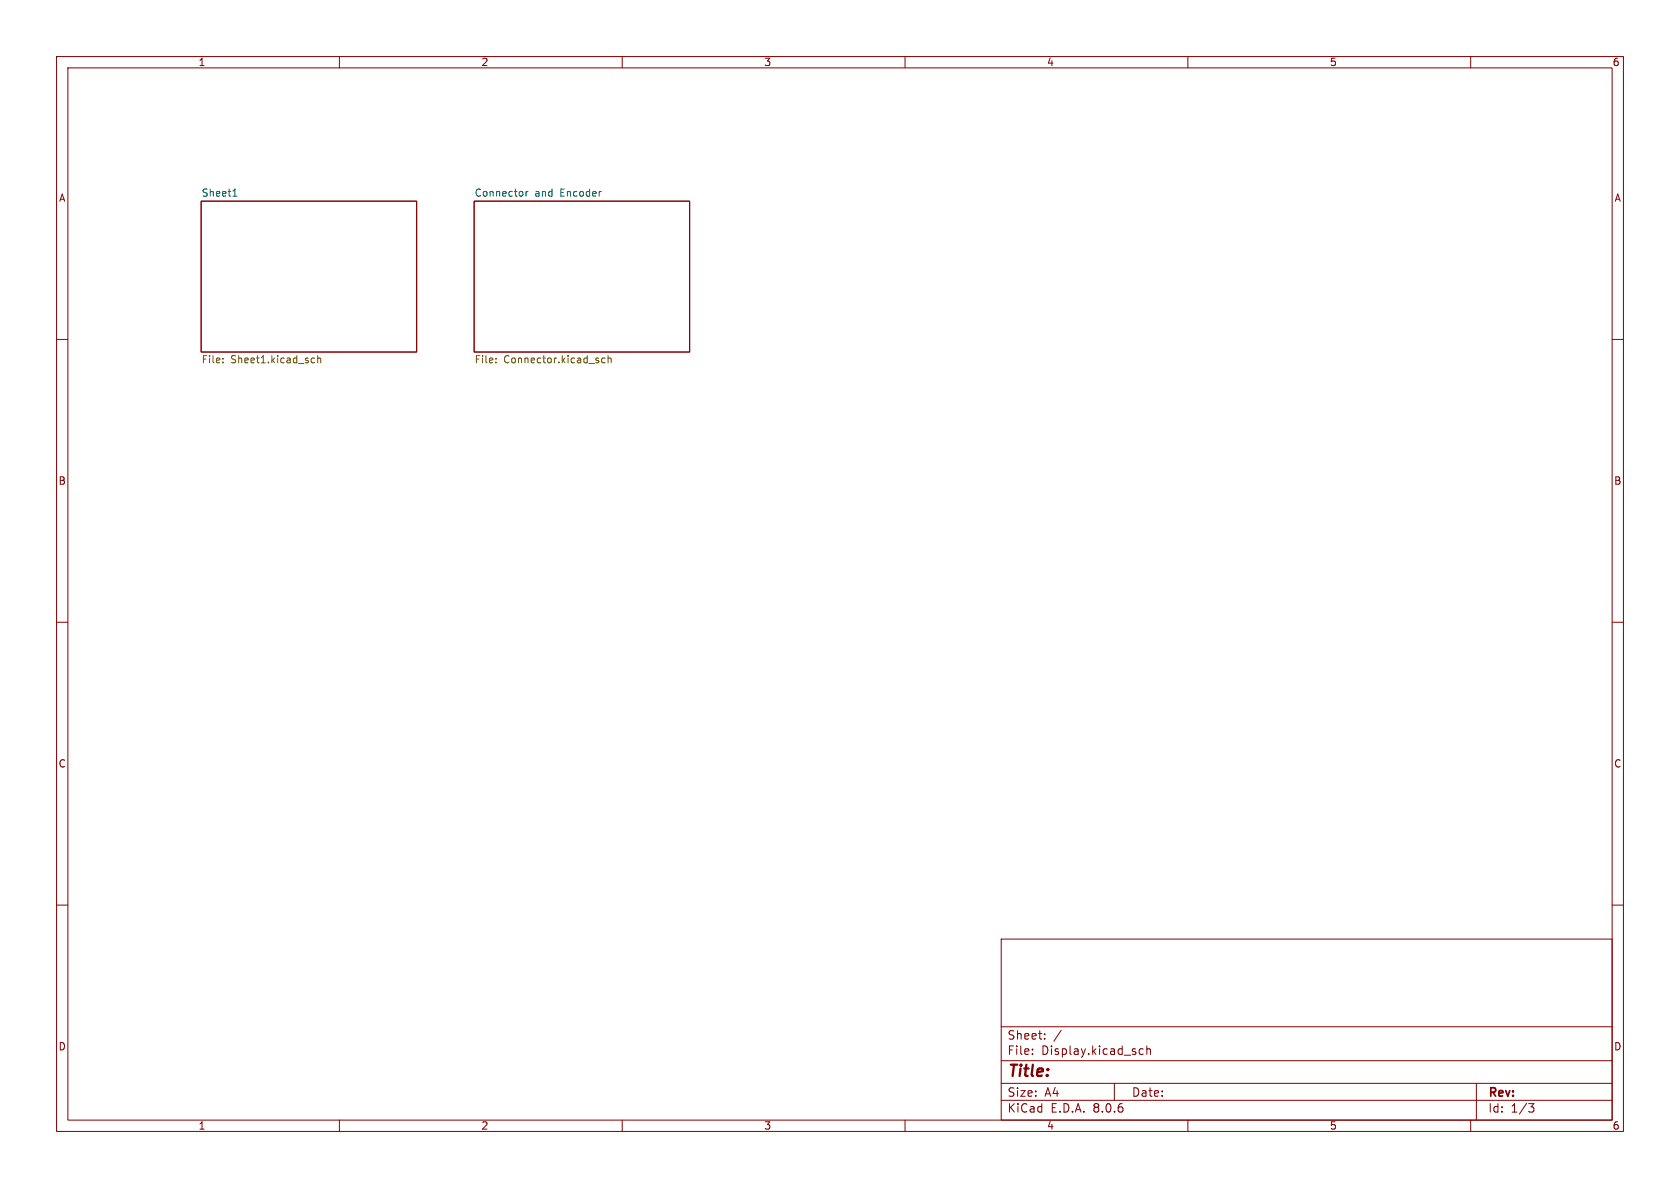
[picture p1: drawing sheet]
<svg xmlns="http://www.w3.org/2000/svg" width="297mm" height="210mm" viewBox="0 0 297 210" stroke-linecap="round" stroke-linejoin="round" font-family="sans-serif">
<g fill="none" stroke="#840000" stroke-width=".18">
<path d="M10 10h277v190h-277zM12 12h273v186h-273zM60 10v2M110 10v2M160 10v2M210 10v2M260 10v2M35.6 35.6h38.1v26.6h-38.1zM83.8 35.6h38.1v26.6h-38.1zM10 60h2M285 60h2M10 110h2"/>
<path d="M285 110h2M10 160h2M285 160h2M177 166h108v32h-108zM60 198v2M110 198v2M160 198v2M177 194.5h108M177 191.5h108M177 187.5h108M177 181.5h108M182.5 186.3v.1"/>
<path d="M182.5 185.5v.1M184.7 183.6v.1M184.7 182.8v.1M187.6 182.1l-1.3 2M197 191.5v3M201.4 186.1l.3 .3 .4-.1M202.1 185.5l-.4-.1-.3 .3M202.7 185.5l.3-.1 .3 .1 .1 .9M202.7 184.9v1.5M210 198v2M260 198v2M261 191.5v6.5"/>
<path d="M270.2 195.1h1l-.5 .6 .4 .1 .1 .5-.3 .3h-.4"/>
</g>
<path d="M41.2 34.7h.7M41.4 33.6l.1-.2v1.3M93 33.8v.9M93.4 33.8l-.4 .3" fill="none" stroke="#006464" stroke-width=".18"/>
<path d="M39.4 64v.1M39.4 63.4v.1M55.1 64.1h.5M55.1 63.4h.5M56.2 63.4l.1-.1 .3 .1 .1 .7M56.2 62.9v1.2M87.7 64v.1M87.7 63.4v.1M107 63.4l-.4-.1-.2 .2 .1 .6h.5M107.5 63.4l.2-.1 .3 .1 .1 .7M107.5 62.9v1.2" fill="none" stroke="#725600" stroke-width=".18"/>
<text font-size="2.8" fill="#840000" x="178" y="190.9">Title:</text>
<g font-size="2.1" fill="#840000">
<text x="178" y="184">Sheet:</text>
<text x="178" y="186.7">File:</text>
<text x="184.1" y="186.7">Display.kicad_sch</text>
<text x="178" y="196.9">KiCad</text>
<text x="178" y="194.1">Size:</text>
<text x="184.7" y="194.1">A4</text>
<text x="185.7" y="196.9">E.D.A.</text>
<text x="193.3" y="196.9">8.0.6</text>
<text x="200" y="194.1">Date:</text>
<text x="263" y="194.3">Rev:</text>
<text x="263" y="196.9">Id:</text>
<text x="267.1" y="196.9">1/3</text>
</g>
<g font-size="1.8" fill="#840000">
<text x="35" y="11.9">1</text>
<text x="85" y="11.9">2</text>
<text x="135" y="11.9">3</text>
<text x="185" y="11.9">4</text>
<text x="235" y="11.9">5</text>
<text x="285" y="11.9">6</text>
<text x="10.3" y="35.9">A</text>
<text x="285.3" y="35.9">A</text>
<text x="10.3" y="85.9">B</text>
<text x="285.3" y="85.9">B</text>
<text x="10.3" y="135.9">C</text>
<text x="285.3" y="135.9">C</text>
<text x="10.3" y="185.9">D</text>
<text x="285.3" y="185.9">D</text>
<text x="35" y="199.9">1</text>
<text x="85" y="199.9">2</text>
<text x="135" y="199.9">3</text>
<text x="185" y="199.9">4</text>
<text x="235" y="199.9">5</text>
<text x="285" y="199.9">6</text>
</g>
<g font-size="1.8" fill="#006464">
<text x="35.6" y="34.8">Sheet1</text>
<text x="83.8" y="34.8">Connector</text>
<text x="94.5" y="34.8">and</text>
<text x="99.2" y="34.8">Encoder</text>
</g>
<g font-size="1.8" fill="#725600">
<text x="35.6" y="64.5">File:</text>
<text x="40.8" y="64.5">Sheet1.kicad_sch</text>
<text x="83.8" y="64.5">File:</text>
<text x="89" y="64.5">Connector.kicad_sch</text>
</g>
</svg>
